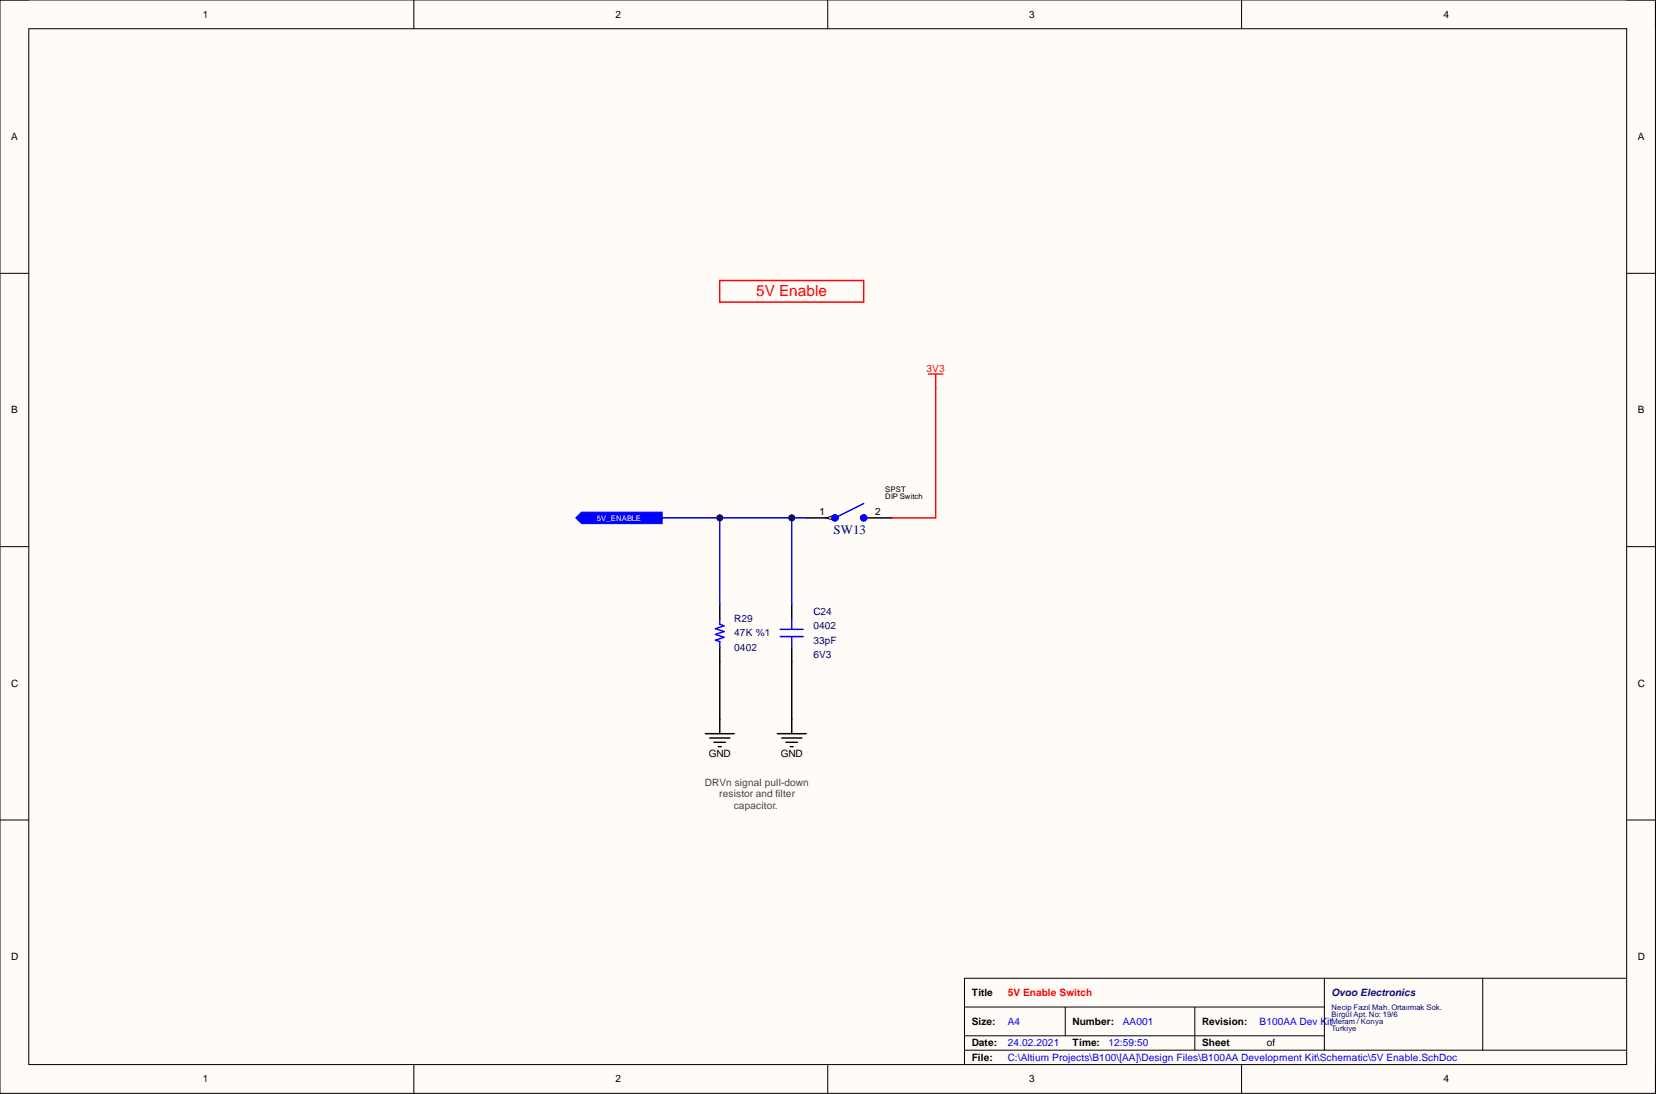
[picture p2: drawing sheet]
<svg xmlns="http://www.w3.org/2000/svg" width="292mm" height="193mm" viewBox="0 0 292 193" stroke-linecap="round" stroke-linejoin="round" font-family="sans-serif">
<path d="M0 0h292v192.9h-292z" fill-rule="evenodd" fill="#fffcf8"/>
<path d="M0 0h292v192.9h-292z" fill="none" stroke="#000" stroke-width=".18"/>
<path d="M5.1 5.1h281.8v182.7h-281.8z" fill-rule="evenodd" fill="#fffcf8"/>
<g fill="none" stroke="#000" stroke-width=".18">
<path d="M0 0h5.1M73 0v5.1M146 0v5.1M219 0v5.1M286.9 0h5.1v5.1M5.1 5.1h281.8v182.7h-281.8zM0 48.2h5.1M286.9 48.2h5.1M0 96.4h5.1M286.9 96.4h5.1M0 144.6h5.1M286.9 144.6h5.1"/>
<path d="M170.1 177.6h63.5M187.9 177.6v5.1M210.8 177.6v7.6M233.6 172.6v12.6M261.5 172.6v12.6M286.9 172.6h-116.8v15.2M73 187.8v5.1M146 187.8v5.1M170.1 185.2h116.8M170.1 182.7h63.5M219 187.8v5.1M292 187.8v5.1"/>
</g>
<path d="M127 49.5h25.4v3.8h-25.4z" fill="none" stroke="#f00" stroke-width=".25"/>
<g fill="none" stroke="#000" stroke-width=".25">
<path d="M142.2 91.3h5.1M127 106.6v2.5M127 114.2v2.5M139.7 106.6v2.5M139.7 114.2v2.5M124.4 129.4h5.1M125.2 130.2h3.5M125.9 130.9h2.1M126.7 131.7h.5M127 126.9v2.5M137.1 129.4h5.1M137.9 130.2h3.5"/>
<path d="M138.6 130.9h2.1M139.4 131.7h.5M139.7 126.9v2.5"/>
</g>
<path d="M127 109.1v1l.7 .3-1.5 .5 1.5 .5-1.5 .5 1.5 .5-1.5 .5 .8 .3v1M137.6 111h4.1M137.6 112.3h4.1M139.7 109.1v1.9M139.7 112.3v1.9" fill="none" stroke="#00f" stroke-width=".25"/>
<path d="M145.7 91.3l1.6-.5v1.1z" fill="#f8fcff"/>
<path d="M145.7 91.3l1.6-.5v1.1z" fill="none" stroke="#000" stroke-width=".18"/>
<path d="M152.4 91.3h5M139.7 116.7v10.2" fill="none" stroke="#000" stroke-width=".25"/>
<g fill="none" stroke="#00f" stroke-width=".76">
<circle cx="147.3" cy="91.3" r=".25"/>
<circle cx="152.4" cy="91.3" r=".25"/>
</g>
<path d="M152.4 88.8l-5.1 2.5" fill="none" stroke="#00f" stroke-width=".25"/>
<path d="M163.8 66h2.5M165 66v2.5" fill="none" stroke="#f00" stroke-width=".25"/>
<path d="M101.6 91.3l1-1h14.2v2.1h-14.2z" fill-rule="evenodd" fill="#00f"/>
<path d="M101.6 91.3l1-1h14.2v2.1h-14.2z" fill="none" stroke="#00f" stroke-width=".18"/>
<path d="M116.8 91.3h25.4" fill="none" stroke="#00f" stroke-width=".25"/>
<circle cx="139.7" cy="91.3" r=".51" fill="#000080"/>
<circle cx="139.7" cy="91.3" r=".51" fill="none" stroke="#000080" stroke-width=".18"/>
<circle cx="127" cy="91.3" r=".51" fill="#000080"/>
<circle cx="127" cy="91.3" r=".51" fill="none" stroke="#000080" stroke-width=".18"/>
<path d="M165 68.5v22.8h-7.6" fill="none" stroke="#f00" stroke-width=".25"/>
<path d="M127 116.7v10.2" fill="none" stroke="#000" stroke-width=".25"/>
<path d="M127 91.3v15.3" fill="none" stroke="#00f" stroke-width=".25"/>
<circle cx="127" cy="91.3" r=".51" fill="#000080"/>
<circle cx="127" cy="91.3" r=".51" fill="none" stroke="#000080" stroke-width=".18"/>
<path d="M139.7 91.3v15.3" fill="none" stroke="#00f" stroke-width=".25"/>
<circle cx="139.7" cy="91.3" r=".51" fill="#000080"/>
<circle cx="139.7" cy="91.3" r=".51" fill="none" stroke="#000080" stroke-width=".18"/>
<text font-size="2.7" fill="#f00" x="133.4" y="52.2">5V Enable</text>
<text font-size="2.3" fill="#000080" x="147" y="94.1">SW13</text>
<g font-size="1.8">
<text x="35.8" y="3.1">1</text>
<text x="108.6" y="3.1">2</text>
<text x="181.6" y="3.1">3</text>
<text x="254.6" y="3.1">4</text>
<text x="1.9" y="24.7">A</text>
<text x="288.9" y="24.7">A</text>
<text x="1.9" y="72.9">B</text>
<text x="288.9" y="72.9">B</text>
<text x="144.6" y="90.9">1</text>
<text x="154.4" y="90.9">2</text>
<text x="1.9" y="121.1">C</text>
<text x="288.9" y="121.1">C</text>
<text x="125" y="133.6">GND</text>
<text x="137.7" y="133.6">GND</text>
<text x="1.9" y="169.3">D</text>
<text x="288.9" y="169.3">D</text>
<text x="171.4" y="175.7">Title</text>
<text x="171.4" y="180.8">Size:</text>
<text x="171.4" y="184.6">Date:</text>
<text x="189.2" y="180.8">Number:</text>
<text x="189.2" y="184.6">Time:</text>
<text x="212" y="180.8">Revision:</text>
<text x="212" y="184.6">Sheet</text>
<text x="223.4" y="184.6">of</text>
<text x="35.8" y="190.9">1</text>
<text x="108.6" y="190.9">2</text>
<text x="171.4" y="187.1">File:</text>
<text x="181.6" y="190.9">3</text>
<text x="254.6" y="190.9">4</text>
</g>
<g font-size="1.8" fill="#f00">
<text x="163.4" y="65.5">3V3</text>
<text x="177.7" y="175.7">5V Enable Switch</text>
</g>
<g font-size="1.8" fill="#000080">
<text x="129.5" y="112.2">47K %1</text>
<text x="129.5" y="109.7">R29</text>
<text x="143.5" y="111">0402</text>
<text x="143.5" y="113.5">33pF</text>
<text x="143.5" y="108.4">C24</text>
<text x="129.5" y="114.8">0402</text>
<text x="143.5" y="116">6V3</text>
<text x="234.9" y="175.7">Ovoo Electronics</text>
</g>
<g font-size="1.8" fill="#434343">
<text x="124.3" y="138.6">DRVn signal pull-down</text>
<text x="126.9" y="140.7">resistor and filter</text>
<text x="129.4" y="142.7">capacitor.</text>
</g>
<g font-size="1.8" fill="#00f">
<text x="177.7" y="184.6">24.02.2021</text>
<text x="177.7" y="180.8">A4</text>
<text x="195.5" y="184.6">12:59:50</text>
<text x="198.1" y="180.8">AA001</text>
<text x="222.2" y="180.8">B100AA Dev Kit</text>
<text x="177.7" y="187.1">C:\Altium Projects\B100\[AA]\Design Files\B100AA Development Kit\Schematic\5V Enable.SchDoc</text>
</g>
<g font-size="1.4">
<text x="156.2" y="86.8">SPST</text>
<text x="156.2" y="88">DIP Switch</text>
</g>
<text font-size="1.4" fill="#fff" x="105.3" y="91.9">5V_ENABLE</text>
<g font-size="1.4" fill="#000080">
<text x="234.9" y="178.1">Necip Fazıl Mah. Ortaırmak Sok.</text>
<text x="234.9" y="179.4">Birgül Apt. No: 19/6</text>
<text x="234.9" y="180.7">Meram / Konya</text>
<text x="234.9" y="181.9">Turkiye</text>
</g>
</svg>
